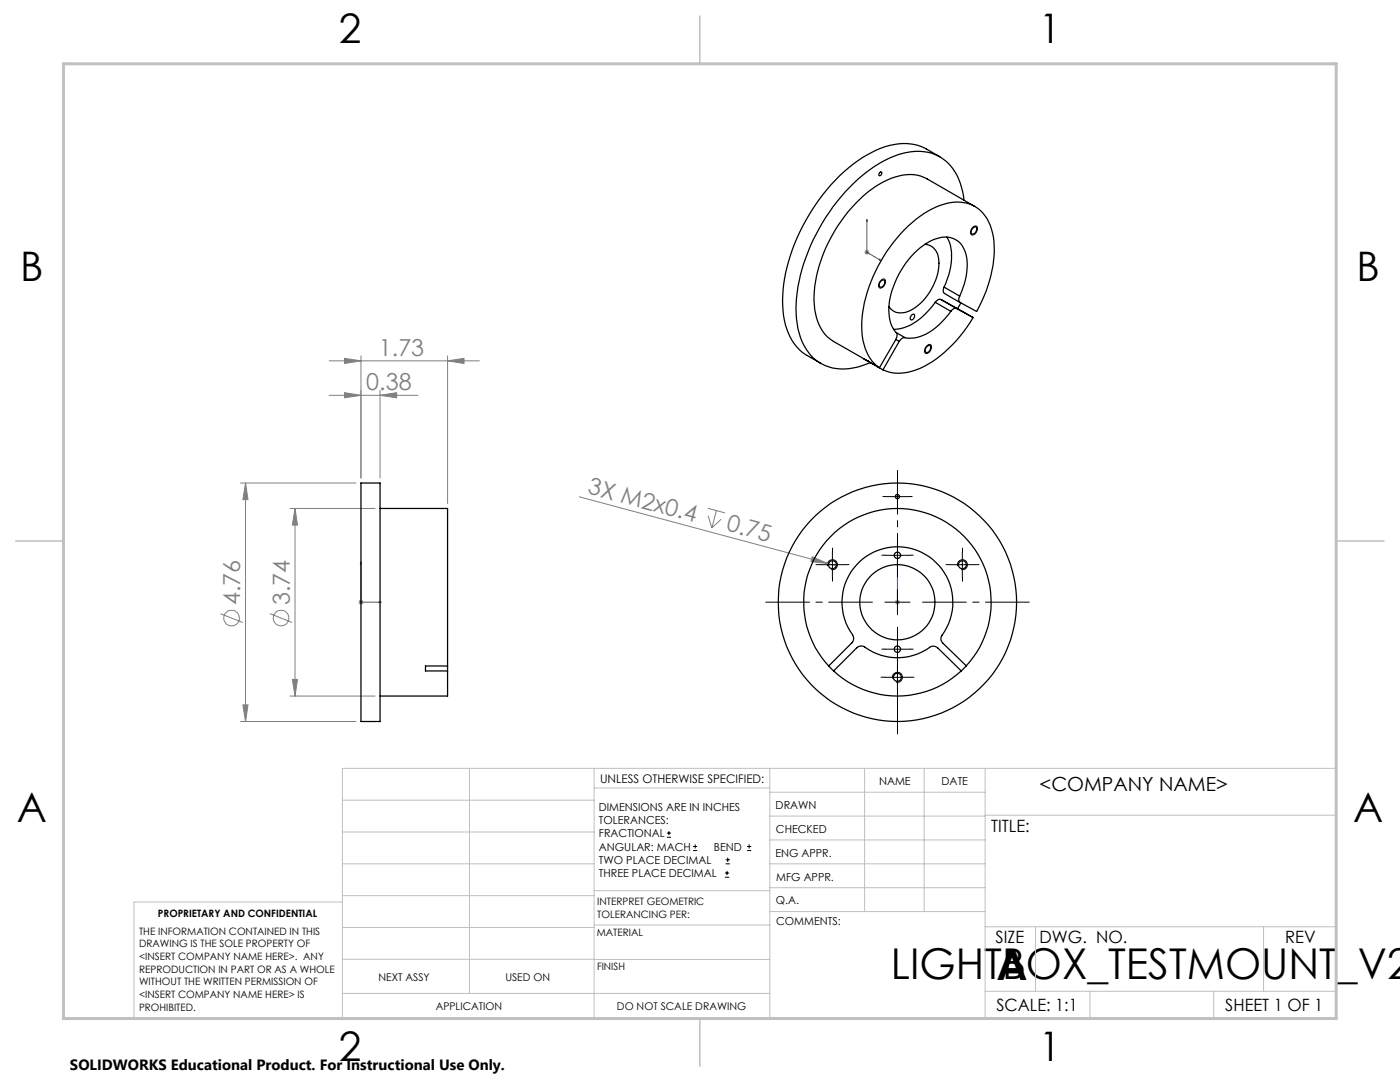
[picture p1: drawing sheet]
<svg xmlns="http://www.w3.org/2000/svg" width="279mm" height="216mm" viewBox="0 0 279 216" stroke-linecap="round" stroke-linejoin="round" font-family="sans-serif">
<g fill="none" stroke="#808080" stroke-width=".2">
<path d="M172.5 50.3h1M172.6 50l.8 .7M173 49.8v1M173.4 50l-.8 .7M65.7 72h30M65.7 78.9h17.7M68.8 71.5l3.2 .5-3.2 .5zM68.8 78.4l3.2 .5-3.2 .5zM72 71v24.4M75.8 78.9l3.4-.5v1zM75.8 77.9v17.5M89.3 72l3.3-.5v1z"/>
<path d="M89.3 71v29.5M48 96.4h23M49 96.4l.5 3.3h-1zM49 96.4v47.6M115.6 99.1l49.6 13.3M57.9 101.5h17M58.9 101.5l.5 3.3h-1.1zM58.9 101.5v37.4M71.7 119.8l.7 .7M72 119.7v1M72.4 119.8l-.7 .7M141.3 101.4l3.4 .9"/>
<path d="M141.3 102.9l.8 2.4M143 101.9l-.9 3.4M143.9 103.6l-1.8 1.7M162.1 111.1l3.1 1.3-3.3-.3zM165.2 112.4l1.9 .6M178.8 119.8l.7 .7M179.1 119.7v1M179.5 119.8l-.7 .7M44 122.4l4.4 1.8M53.9 122.4l4.4 1.8M57.9 138.9h17M58.3 135.6h1.1l-.5 3.3z"/>
<path d="M71.5 120.2h1M178.6 120.2h1M48 144h23M48.5 140.7h1l-.5 3.3z"/>
<circle cx="46.2" cy="123.3" r="1.55"/>
<circle cx="56.1" cy="123.3" r="1.55"/>
</g>
<g fill="none" stroke="#000" stroke-width=".2">
<path d="M175.8 55.9a.53 .53 0 0 1 .8-.1 .53 .53 0 0 1 .1 .8l-.4 .5a.54 .54 0 0 1-.8 .3 .54 .54 0 0 1-.1-.8zM194.3 45.2h.1a.5 .5 0 0 1 .7 .1 .5 .5 0 0 1-.1 .7 .83 .83 0 0 1-1.3 .7l.1-.8zM185 69a.53 .53 0 0 1 .8-.2 .53 .53 0 0 1 0 .8l-.3 .6a.54 .54 0 0 1-.8 .3 .54 .54 0 0 1-.1-.8zM176.6 99.1h5M179.1 96.6v5M163.6 112.7h5M165.2 113a1 1 0 0 1 .8-1.3 1 1 0 0 1 1.1 1.1 1 1 0 0 1-1.2 .9M166.1 110.2v5M176.6 110.8h5M179.1 108.3v5M179.1 117.7v5M189.6 112.7h5"/>
<path d="M191.1 113a1.01 1.01 0 0 1 .9-1.3 1.01 1.01 0 0 1 1.1 1.1 1.01 1.01 0 0 1-1.3 .9M192.1 110.2v5M176.6 120.2h5M176.6 129.5h5M176.6 135.1h5M178.1 135.4a1 1 0 0 1 .9-1.3 1 1 0 0 1 1.1 1.1 1 1 0 0 1-1.3 .9M179.1 127v5M179.1 132.6v5.1M133.1 167.1h.8M133.1 166.2h.8M133.5 165.8v.9M138.3 169.7h.8"/>
<path d="M138.3 168.9h.8M138.7 168.5v.8M144.7 175h.8M144.7 174.2h.8M144.8 172.4h.9M144.8 171.6h.9M145.1 173.8v.8M145.2 171.1v.9M149.1 169.7h.8M149.1 168.9h.8M149.5 168.5v.8"/>
</g>
<path d="M173 43.8l.1 .3h-.2zM173 43.8v6.5l2.8 1.7M175.5 51.8l.3 .2-.3-.1zM72 112.1v8.1h4.1M72 112.1l.1 .4h-.2zM179.1 112.1v.4v-.4M179.1 112.1v8.1M75.7 120.1l.4 .1-.4 .1zM179.1 120.1v.2zM179.1 120.2h.1" fill="none" stroke="#00f" stroke-width=".2"/>
<g fill="none" stroke="#c0c0c0" stroke-width=".2">
<path d="M68.3 159.7h50.3M93.7 153.3v44.9M118.6 153.3v49.9M118.6 157.2h35M153.6 153.3v49.9M153.6 158.1h43M172.5 153.3v28.6M184.4 153.3v28.6M196.6 153.3v49.9M68.3 180h-41.6v23.2h240v-49.9h-198.4v49.9M68.3 166h50.3M68.3 178.7h50.3"/>
<path d="M68.3 172.4h50.3M118.6 177.7h35M153.6 162.8h43M153.6 177.1h43M153.6 172.4h43M153.6 167.6h43M196.6 162.7h70.1M68.3 198.2h85.3M68.3 191.4l85.3 .1M68.3 185.1h50.3M118.6 184.6h35M153.6 181.9h43"/>
<path d="M196.6 184.9h70.1M196.6 197.8h70.1M206.7 184.9v12.9M217.5 197.8v5.4M242.2 197.8v5.4M252.2 184.9v12.9"/>
</g>
<path d="M139.7 3.2v9.5M3.1 107.9h9.6M266.7 107.9h9.5M139.7 203.2v9.6" fill="none" stroke="#c0c0c0" stroke-width=".3"/>
<path d="M12.7 12.7h254v190.5h-254z" fill="none" stroke="#c0c0c0" stroke-width=".6"/>
<path d="M179.1 115.2v-21.3M174.1 120.2h-21.3M179.1 125.2v21.2M184.1 120.2h21.3" fill="none" stroke="#000" stroke-width=".2" stroke-dasharray="15.2 1.3 1.3 1.3" stroke-dashoffset="6.5"/>
<g fill="none" stroke="#000" stroke-width=".2" stroke-dasharray="15.2 1.3 1.3 1.3">
<path d="M176.6 99.1h-.4M179.1 96.6v-.5M181.6 99.1h.4M163.6 112.7h-.8M166.1 110.2v-.8M166.1 115.2v.8M168.6 112.7h.8M176.6 110.8h-.6M179.1 101.6v.4M179.1 108.3v-.7M179.1 113.3v.6M181.6 110.8h.7"/>
<path d="M189.6 112.7h-.8M192.1 110.2v-.8M192.1 115.2v.8M194.6 112.7h.8M176.6 129.5h-.6M176.6 135.1h-.8M179.1 127v-.6M179.1 132v.7M179.1 132.6v-.8M179.1 137.6v.8M181.6 129.5h.7M181.6 135.1h.8"/>
</g>
<g fill="#00f">
<path d="M75.7 120.1l.4 .1-.4 .1zM72 112.1l.1 .4h-.2z"/>
<path d="M175.5 51.8l.3 .2-.3-.1zM173 43.8l.1 .3h-.2z"/>
<path d="M179.1 120.1v.2zM179.1 112.1v.4z"/>
</g>
<g fill="#808080">
<path d="M162.1 111.1l3.1 1.3-3.3-.3z"/>
<path d="M75.8 78.9l3.4-.5v1zM68.8 78.4l3.2 .5-3.2 .5z"/>
<path d="M68.8 71.5l3.2 .5-3.2 .5zM89.3 72l3.3-.5v1z"/>
<path d="M49 96.4l.5 3.3h-1zM48.5 140.7h1l-.5 3.3zM58.9 101.5l.5 3.3h-1.1zM58.3 135.6h1.1l-.5 3.3z"/>
</g>
<g fill="none" stroke="#000" stroke-width=".25">
<path d="M175.6 34.4l.2-.1a.41 .41 0 0 1 .1 .5 .41 .41 0 0 1-.5 .2zM187.6 31.3a17.5 17.5 0 0 0-4.4-2.3 13.3 13.3 0 0 0-10.2 1.9 36.3 36.3 0 0 0-14.4 17.7 26.8 26.8 0 0 0-1.8 16.3 9.6 9.6 0 0 0 4.3 6l2.7 1.6M192.4 39.9a10.7 10.7 0 0 0-5.1-8.8 11.2 11.2 0 0 0-9.8 .4 33.8 33.8 0 0 0-14.6 15.2 31.5 31.5 0 0 0-3.9 17 11.1 11.1 0 0 0 4.5 8.6 10.2 10.2 0 0 0 9.5 .3l.7-.2M175.9 56a.45 .45 0 0 1 .7 0 .45 .45 0 0 1-.1 .7l-.3 .4a.45 .45 0 0 1-.6 .1 .45 .45 0 0 1-.1-.6zM184.6 48.8a2.99 2.99 0 0 1 2.8 3.2 11.3 11.3 0 0 1-6.2 10.2 2.85 2.85 0 0 1-3.8-1M187.8 59.8a.99 .99 0 0 0-1.1 .5M187.8 59.8l3.3 1.8M187.8 59.8l3.1 1.8M188.4 57.3a1 1 0 0 0 .1 1.3l3.1 1.8M188.4 57.3l3.1 1.8M188.9 47.3a9.1 9.1 0 0 1 .4 7.6l-.9 2.4M191.5 59.1a.94 .94 0 0 0 .1 1.3l3.3 1.8a24.8 24.8 0 0 0 3.4-14.9 7.7 7.7 0 0 0-5.5-6.8 11.9 11.9 0 0 0-9.2 2.7 30 30 0 0 0-11.6 21.1 10.4 10.4 0 0 0 3 8.7l.5 .4"/>
<path d="M191.5 59.1a12.6 12.6 0 0 0 1.1-8.9 4.2 4.2 0 0 0-5.8-2.5 15.9 15.9 0 0 0-8.8 10.2 9.4 9.4 0 0 0 .5 8.1l.4 .4M194.1 45.6l.5-.3a.68 .68 0 0 1 .4 .6 .68 .68 0 0 1-.4 .6 .45 .45 0 0 1-.7 .2 .45 .45 0 0 1 0-.7zM194.6 41.2l-9.6-5.5a8.4 8.4 0 0 0-7.9 .2 25.8 25.8 0 0 0-11 11 25.2 25.2 0 0 0-3.5 14.9 8.5 8.5 0 0 0 3.7 6.3l6.5 3.7M173.1 72l-.7-.4 3.1 1.8M173.1 72h.1M173.1 72l3.1 1.8M178.8 67.7l-3.3 5.7M178.8 67.7l.7 .4M178.9 66.4a1.23 1.23 0 0 1-.1 1.3M178.9 66.4l1.7 1M179.5 68.1l-3.3 5.7M180.6 67.4a1.25 1.25 0 0 0-1.1 .7"/>
<path d="M181.9 62.9l.3-.2a.63 .63 0 0 1 .3 .7 .63 .63 0 0 1-.6 .5l-.3-.3zM185.1 69.1l.3-.2a.69 .69 0 0 1 .4 .6 .69 .69 0 0 1-.4 .6 .45 .45 0 0 1-.6 .2 .45 .45 0 0 1-.1-.7zM186.7 60.3a12.7 12.7 0 0 1-6.9 5.2l-1.5 .2M186.7 60.3l3.1 1.8M189.8 62.1a12.7 12.7 0 0 1-6.8 5.2l-1.3 .2-1.1-.1M190.9 61.6a.99 .99 0 0 0-1.1 .5M190.9 61.6l3.3 1.8M191.1 61.6l3.1 1.8M191.8 60.4l-.7 1.2M194.2 63.4a25.6 25.6 0 0 1-10.6 10.1 8.9 8.9 0 0 1-7.4 .3M72 96.4h3.8v47.6h-3.8zM75.8 101.5h13.5v31.4"/>
<path d="M89.3 132.9h-4.4v1h4.4M89.3 133.9v5h-13.5M89.3 132.9v1M165.4 132.9l1 1M166.4 133.9l4.6-4.6a1.25 1.25 0 0 1 1.6-.1 11.3 11.3 0 0 0 13.3-.2h.7l.5 .3 4.7 4.6M166.4 133.9a18.7 18.7 0 0 0 25.4 0M192.8 132.9a18.7 18.7 0 0 0-.7-26.1 18.7 18.7 0 0 0-26.1 0 18.7 18.7 0 0 0-.6 26.1M192.8 132.9l-4.6-4.6a1.2 1.2 0 0 1-.2-1.6 11.1 11.1 0 0 0-1.5-14.8 11.1 11.1 0 0 0-14.9 .1 11.1 11.1 0 0 0-1.3 14.9v.8l-.3 .6-4.6 4.6M192.8 132.9l-1 1"/>
<circle cx="179.1" cy="99.1" r=".42"/>
<circle cx="166.1" cy="112.7" r=".8"/>
<circle cx="179.1" cy="110.8" r=".63"/>
<circle cx="192.1" cy="112.7" r=".8"/>
<circle cx="179.1" cy="135.1" r=".81"/>
<circle cx="179.1" cy="129.5" r=".63"/>
<circle cx="179.1" cy="120.2" r="7.5"/>
<circle cx="179.1" cy="120.2" r="23.8"/>
</g>
<g font-size="8.5">
<text x="177.8" y="195.4">LIGHTBOX_TESTMOUNT_V2</text>
<text x="198.9" y="195.5">A</text>
</g>
<g font-size="8.1">
<text x="67.6" y="8.5">2</text>
<text x="207.3" y="8.5">1</text>
<text x="4" y="56.2">B</text>
<text x="270.7" y="56.2">B</text>
<text x="3.3" y="164.1">A</text>
<text x="270" y="164.1">A</text>
<text x="67.6" y="211.7">2</text>
<text x="207.3" y="211.7">1</text>
</g>
<g font-size="4.7" fill="#808080">
<text x="75.6" y="71">1.73</text>
<text x="73.1" y="77.8">0.38</text>
<text x="117.1" y="98.4" transform="rotate(15 117.1 98.4)">3X M2x0.4</text>
<text x="144.8" y="105.8" transform="rotate(15 144.8 105.8)">0.75</text>
<text x="47.9" y="120.7" transform="rotate(-90 47.9 120.7)">4.76</text>
<text x="57.8" y="120.7" transform="rotate(-90 57.8 120.7)">3.74</text>
</g>
<text font-size="3.9" x="207.5" y="157.8">&lt;COMPANY NAME&gt;</text>
<g font-size="3.4">
<text x="197.8" y="166">TITLE:</text>
<text x="198.7" y="188.1">SIZE</text>
<text x="207.5" y="188.1">DWG. NO.</text>
<text x="256.5" y="188.2">REV</text>
<text x="198.8" y="201.7">SCALE: 1:1</text>
<text x="244.5" y="201.7">SHEET 1 OF 1</text>
</g>
<text font-size="3" x="14" y="213.5">SOLIDWORKS Educational Product. For Instructional Use Only.</text>
<text font-size="2.4" x="119.8" y="156.2">UNLESS OTHERWISE SPECIFIED:</text>
<g font-size="2.2">
<text x="119.5" y="161.8">DIMENSIONS ARE IN INCHES</text>
<text x="154.8" y="161.4">DRAWN</text>
<text x="175.4" y="156.6">NAME</text>
<text x="187.9" y="156.7">DATE</text>
<text x="119.5" y="164.4">TOLERANCES:</text>
<text x="119.5" y="167.1">FRACTIONAL</text>
<text x="154.9" y="166.3">CHECKED</text>
<text x="119.5" y="169.7">ANGULAR: MACH</text>
<text x="119.5" y="172.4">TWO PLACE DECIMAL</text>
<text x="142.5" y="169.7">BEND</text>
<text x="154.8" y="170.9">ENG APPR.</text>
<text x="119.5" y="175">THREE PLACE DECIMAL</text>
<text x="154.9" y="175.7">MFG APPR.</text>
<text x="154.9" y="180.4">Q.A.</text>
<text x="154.9" y="184.6">COMMENTS:</text>
</g>
<g font-size="2.1">
<text x="75.5" y="195.7">NEXT ASSY</text>
<text x="100.9" y="195.7">USED ON</text>
<text x="86.9" y="201.5">APPLICATION</text>
<text x="123.1" y="201.6">DO NOT SCALE DRAWING</text>
</g>
<g font-size="2">
<text x="31.5" y="182.9">PROPRIETARY AND CONFIDENTIAL</text>
<text x="119.2" y="180.6">INTERPRET GEOMETRIC</text>
<text x="119.2" y="183.1">TOLERANCING PER:</text>
<text x="27.8" y="186.5">THE INFORMATION CONTAINED IN THIS</text>
<text x="27.8" y="189">DRAWING IS THE SOLE PROPERTY OF</text>
<text x="27.8" y="191.6">&lt;INSERT COMPANY NAME HERE&gt;. ANY</text>
<text x="119.1" y="186.7">MATERIAL</text>
<text x="27.8" y="194.1">REPRODUCTION IN PART OR AS A WHOLE</text>
<text x="27.8" y="196.6">WITHOUT THE WRITTEN PERMISSION OF</text>
<text x="119.1" y="193.5">FINISH</text>
<text x="27.8" y="199.1">&lt;INSERT COMPANY NAME HERE&gt; IS</text>
<text x="27.8" y="201.7">PROHIBITED.</text>
</g>
</svg>
